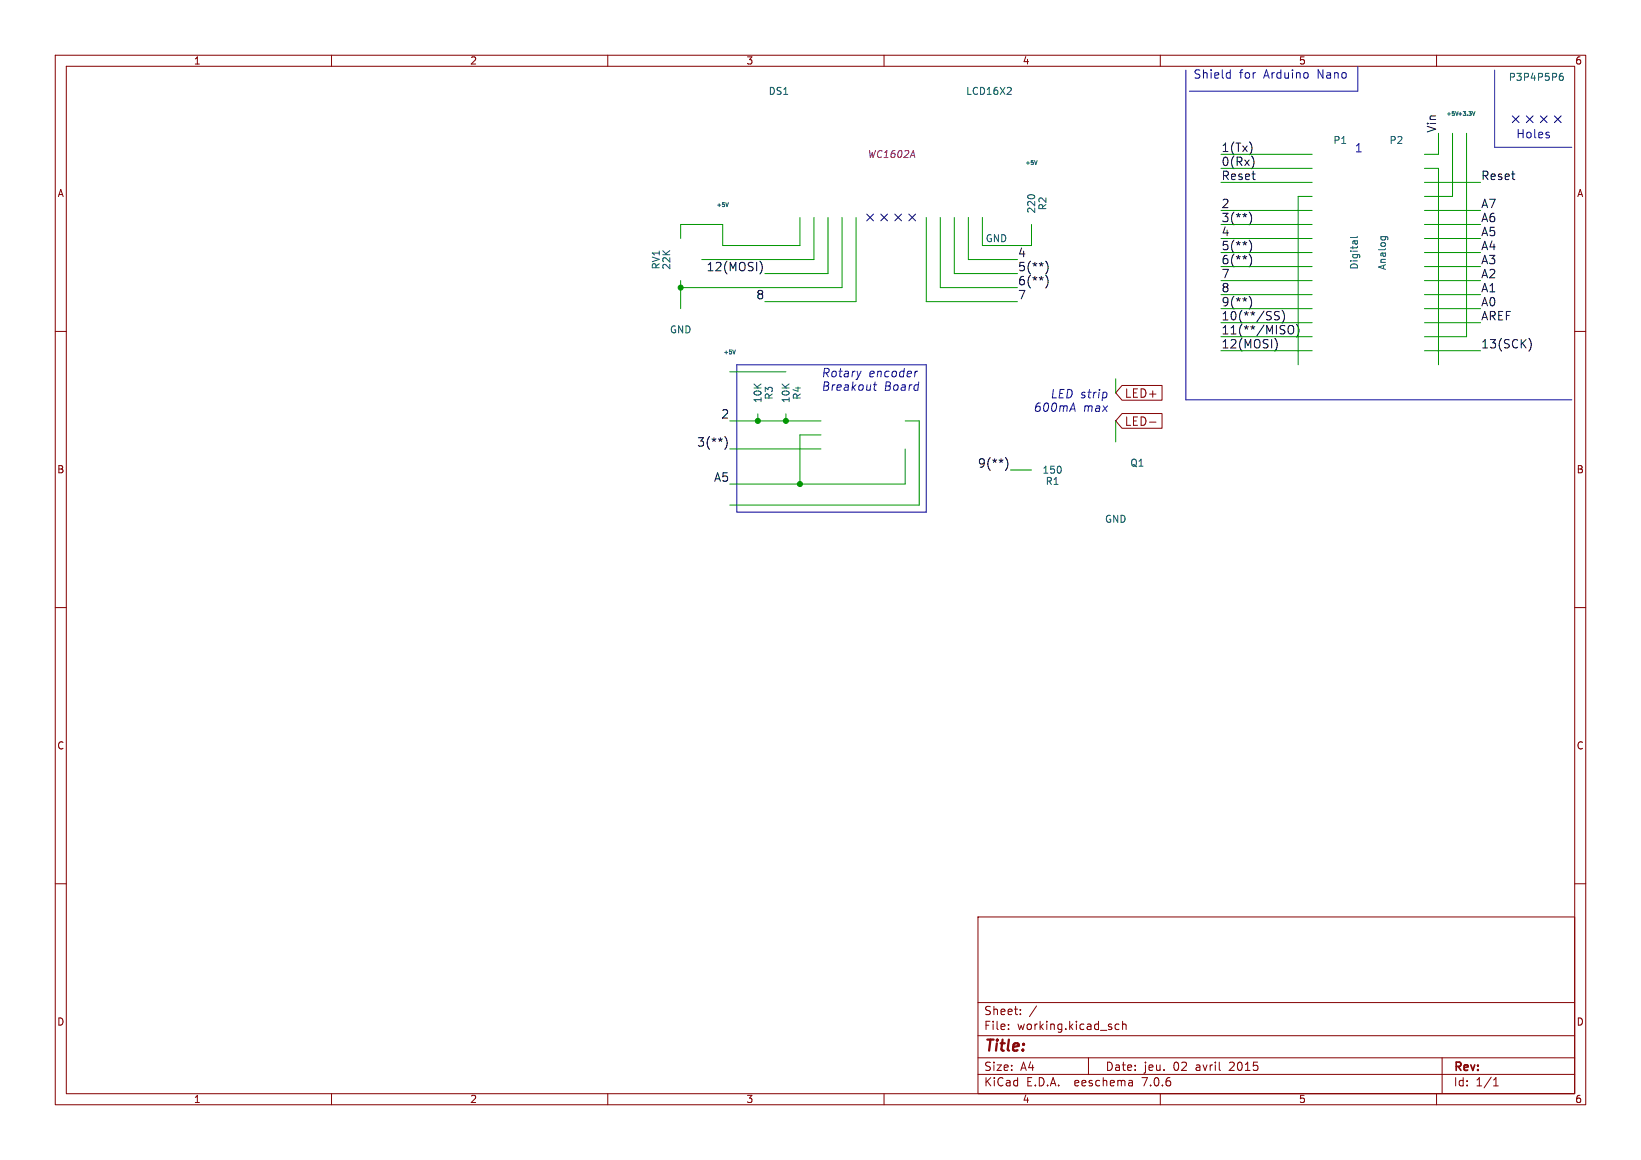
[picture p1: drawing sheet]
<svg xmlns="http://www.w3.org/2000/svg" width="297mm" height="210mm" viewBox="0 0 297 210" stroke-linecap="round" stroke-linejoin="round" font-family="sans-serif">
<g fill="none" stroke="#840000" stroke-width=".18">
<path d="M10 10h277v190h-277zM12 12h273v186h-273zM60 10v2M110 10v2M160 10v2M210 10v2M260 10v2M10 60h2M285 60h2M203.1 69.8h7.2v2.7h-7.2l-1.2-1.4zM203.1 74.9h7.2v2.6h-7.2l-1.2-1.3zM208.1 76.4h1.1"/>
<path d="M10 110h2M285 110h2M10 160h2M285 160h2M177 166h108v32h-108zM60 198v2M110 198v2M160 198v2M177 194.5h108M177 191.5h108M177 187.5h108M177 181.5h108"/>
<path d="M182.5 186.3v.1M182.5 185.5v.1M184.7 183.6v.1M184.7 182.8v.1M187.6 182.1l-1.3 2M197 191.5v3M202.5 185.5l-.4-.1-.3 .3v.4l.2 .2h.5M203.2 185.5l.2-.1 .3 .1 .1 .9M203.2 184.9v1.5M204.9 195.7l.1 .9M205 196.5l-.2 .1M205 196h-.2"/>
<path d="M210 198v2M260 198v2M261 191.5v6.5M270.3 196.6h.9M270.3 195.5l.4-.4v1.5"/>
</g>
<g fill="none" stroke="#0f0f0f" stroke-width=".18">
<path d="M226.1 38.4a1.75 1.75 0 0 1 0 2.3M226.5 26.3v1.1M226.7 28.5l.3 .7-.3 1.1M137.6 47.4a1.79 1.79 0 0 1 0 2.1M189.3 49.8a1.75 1.75 0 0 1 0 2.3M189.3 47.3a1.75 1.75 0 0 1 0 2.3M226.1 43.5a1.75 1.75 0 0 1 0 2.3M226.1 46a1.75 1.75 0 0 1 0 2.3M226.1 53.6a1.77 1.77 0 0 1 .1 2.3M231.5 56.5l-.6-.1-.2 .3 .1 .3 .7 .3v.5l-.3 .1-.5-.1M232 56.2a1.77 1.77 0 0 1 .1 2.2M233.2 59.1a.51 .51 0 0 1 .6-.2 .51 .51 0 0 1 .3 .5v.5a.51 .51 0 0 1-.5 .6 .51 .51 0 0 1-.5-.6z"/>
<path d="M234.7 58.7a1.75 1.75 0 0 1 0 2.3M131.2 79a1.75 1.75 0 0 1 0 2.4M231 61.7a1.78 1.78 0 0 1-.3 1.9M276.7 61.3a1.74 1.74 0 0 1 0 2.3M182 82.8a1.75 1.75 0 0 1 0 2.4"/>
</g>
<g fill="none" stroke="#0000c2" stroke-width=".18">
<path d="M214.6 12.7v59.7h69.9M222.2 13.1l.5 .1M222.7 12.6v1.6M222.7 14.1l-.5 .1M236.7 13.3v.7M245.7 12.1v4.4h-30.4M270.5 12.7v14h14M280.4 24.5v.4M133.3 66h34.3v26.7h-34.3zM155.8 67.2l-.4 1M158.1 69.7h.6M158.4 69.2l-.2 1.3 .1 .1 .3 .1"/>
<path d="M166.1 67.2l-.3 .1M193.8 74.1h.7M194.3 73l.3 1.5M200.3 71.2v.5"/>
</g>
<g fill="none" stroke="#009600" stroke-width=".18">
<path d="M144.8 39.4v5.1h-14v-3.9h-7.6v2.6M147.3 39.4v7.6h-20.3M149.9 39.4v10.1h-11.5M152.4 39.4v12.7h-29.2M154.9 39.4v15.2h-16.5M167.6 39.4v15.2h16.5M170.2 39.4v12.7h13.9M172.7 39.4v10.1h11.4M175.3 39.4v7.6h8.8M177.8 39.4v5.1h8.9v-3.9M221 30.5h16.5M221 33h16.5"/>
<path d="M221 38.1h16.5M221 27.9h16.5M237.5 35.6h-2.6v30.4M257.8 30.5h2.5v35.5M257.8 33h10.2M257.8 38.1h10.2M260.3 24.1v3.8h-2.5M262.9 24.1v11.5h-5.1M265.4 24.1v36.9h-7.6M123.2 50.8v5.1M221 40.6h16.5M221 58.4h16.5"/>
<path d="M221 43.2h16.5M221 45.7h16.5M221 55.9h16.5M221 53.3h16.5M221 50.8h16.5M221 48.3h16.5M257.8 40.6h10.2M257.8 58.4h10.2M257.8 43.2h10.2M257.8 45.7h10.2M257.8 55.9h10.2M257.8 53.3h10.2"/>
<path d="M257.8 50.8h10.2M257.8 48.3h10.2M132.1 76.2h16.5M132.1 67.3h10.1M137.2 74.9v1.3M142.2 74.9v1.3M148.6 78.7h-3.8v8.9M163.8 76.2h2.6v15.2h-34.3M201.9 68.6v2.5M201.9 76.2v3.8M221 61h16.5M221 63.5h16.5"/>
<path d="M257.8 63.5h10.2M132.1 81.3h16.5M163.8 81.3v6.3h-31.7M182.9 85.1h3.8"/>
</g>
<g fill="none" stroke="#000084" stroke-width=".18">
<path d="M156.9 38.8l1.2 1.2M158.1 38.8l-1.2 1.2M159.4 38.8l1.2 1.2M160.6 38.8l-1.2 1.2M162 38.8l1.2 1.2M163.2 38.8l-1.2 1.2M164.5 38.8l1.2 1.2M165.7 38.8l-1.2 1.2M273.7 21l1.2 1.2M274.9 21l-1.2 1.2M276.3 21l1.2 1.2M277.5 21l-1.2 1.2"/>
<path d="M278.8 21l1.2 1.2M280 21l-1.2 1.2M281.3 21l1.2 1.2M282.5 21l-1.2 1.2"/>
</g>
<path d="M182.9 15.9l.1 .2v.3l-.8 .7h.8M131.8 36.7l-.2 .7M187.7 29.1l-.2 .7M266.5 20.2l.2 .7 .3-.7M245.7 42.8l-.2 .2h-1.1M249.9 42.8h1.1l.2 .3M250 42.8l-.1 .4M250.7 42.8l.1 .4M133.1 63.4l-.2 .7" fill="none" stroke="#006464" stroke-width=".18"/>
<g fill="#009600" stroke="#009600" stroke-width=".18">
<circle cx="123.2" cy="52.1" r=".46"/>
<circle cx="137.2" cy="76.2" r=".46"/>
<circle cx="144.8" cy="87.6" r=".46"/>
<circle cx="142.2" cy="76.2" r=".46"/>
</g>
<text font-size="2.8" fill="#840000" x="178" y="190.9">Title:</text>
<g font-size="2.1" fill="#0000c2">
<text x="215.9" y="14.4">Shield</text>
<text x="224.3" y="14.4">for</text>
<text x="228.8" y="14.4">Arduino</text>
<text x="238.6" y="14.4">Nano</text>
<text x="245.1" y="27.7">1</text>
<text x="274.3" y="25.2">Holes</text>
<text x="148.6" y="68.4">Rotary</text>
<text x="148.6" y="70.9">Breakout</text>
<text x="157.2" y="68.4">encoder</text>
<text x="159.9" y="70.9">Board</text>
<text x="187" y="74.7">600mA</text>
<text x="190.1" y="72.2">LED strip</text>
<text x="196" y="74.7">max</text>
</g>
<g font-size="2.1" fill="#0f0f0f">
<text x="221" y="27.6">1(Tx)</text>
<text x="260" y="24.1" transform="rotate(-90 260 24.1)">Vin</text>
<text x="221" y="32.7">Reset</text>
<text x="221" y="30.2">0(Rx)</text>
<text x="268" y="32.7">Reset</text>
<text x="221" y="40.3">3(**)</text>
<text x="221" y="37.8">2</text>
<text x="268" y="40.3">A6</text>
<text x="268" y="37.8">A7</text>
<text x="184.1" y="46.7">4</text>
<text x="221" y="42.9">4</text>
<text x="221" y="47.9">6(**)</text>
<text x="221" y="45.4">5(**)</text>
<text x="268" y="47.9">A3</text>
<text x="268" y="45.4">A4</text>
<text x="268" y="42.9">A5</text>
<text x="127.8" y="49.2">12(MOSI)</text>
<text x="184.1" y="51.8">6(**)</text>
<text x="184.1" y="49.2">5(**)</text>
<text x="221" y="50.5">7</text>
<text x="221" y="53">8</text>
<text x="268" y="50.5">A2</text>
<text x="268" y="53">A1</text>
<text x="136.8" y="54.3">8</text>
<text x="184.1" y="54.3">7</text>
<text x="221" y="55.6">9(**)</text>
<text x="221" y="58.1">10(**/SS)</text>
<text x="268" y="55.6">A0</text>
<text x="268" y="58.1">AREF</text>
<text x="221" y="60.6">11(**/MISO)</text>
<text x="221" y="63.2">12(MOSI)</text>
<text x="268" y="63.2">13(SCK)</text>
<text x="130.5" y="75.9">2</text>
<text x="126.1" y="81">3(**)</text>
<text x="129.2" y="87.3">A5</text>
<text x="176.9" y="84.8">9(**)</text>
</g>
<g font-size="2.1" fill="#840000">
<text x="203.5" y="72.2">LED+</text>
<text x="203.5" y="77.3">LED-</text>
<text x="178" y="184">Sheet:</text>
<text x="178" y="186.7">File:</text>
<text x="184.1" y="186.7">working.kicad_sch</text>
<text x="178" y="196.9">KiCad</text>
<text x="178" y="194.1">Size:</text>
<text x="184.7" y="194.1">A4</text>
<text x="185.7" y="196.9">E.D.A.</text>
<text x="194.6" y="196.9">eeschema</text>
<text x="200" y="194.1">Date:</text>
<text x="207" y="196.9">7.0.6</text>
<text x="207" y="194.1">jeu.</text>
<text x="212.4" y="194.1">02</text>
<text x="216.5" y="194.1">avril</text>
<text x="222.8" y="194.1">2015</text>
<text x="263" y="194.3">Rev:</text>
<text x="263" y="196.9">Id:</text>
<text x="267.1" y="196.9">1/1</text>
</g>
<g font-size="1.8" fill="#840000">
<text x="35" y="11.9">1</text>
<text x="85" y="11.9">2</text>
<text x="135" y="11.9">3</text>
<text x="185" y="11.9">4</text>
<text x="235" y="11.9">5</text>
<text x="285" y="11.9">6</text>
<text x="10.3" y="35.9">A</text>
<text x="285.3" y="35.9">A</text>
<text x="10.3" y="85.9">B</text>
<text x="285.3" y="85.9">B</text>
<text x="10.3" y="135.9">C</text>
<text x="285.3" y="135.9">C</text>
<text x="10.3" y="185.9">D</text>
<text x="285.3" y="185.9">D</text>
<text x="35" y="199.9">1</text>
<text x="85" y="199.9">2</text>
<text x="135" y="199.9">3</text>
<text x="185" y="199.9">4</text>
<text x="235" y="199.9">5</text>
<text x="285" y="199.9">6</text>
</g>
<g font-size="1.8" fill="#006464">
<text x="139" y="17.4">DS1</text>
<text x="174.8" y="17.4">LCD16X2</text>
<text x="273" y="14.8">P3 P4 P5 P6</text>
<text x="241.2" y="26.3">P1</text>
<text x="251.4" y="26.3">P2</text>
<text x="187.6" y="38.7" transform="rotate(-90 187.6 38.7)">220</text>
<text x="189.6" y="38.2" transform="rotate(-90 189.6 38.2)">R2</text>
<text x="178.3" y="44">GND</text>
<text x="119.6" y="48.9" transform="rotate(-90 119.6 48.9)">RV1</text>
<text x="121.5" y="48.9" transform="rotate(-90 121.5 48.9)">22K</text>
<text x="246" y="48.9" transform="rotate(-90 246 48.9)">Digital</text>
<text x="251.1" y="49" transform="rotate(-90 251.1 49)">Analog</text>
<text x="121.2" y="60.6">GND</text>
<text x="138" y="73.1" transform="rotate(-90 138 73.1)">10K</text>
<text x="140.1" y="72.5" transform="rotate(-90 140.1 72.5)">R3</text>
<text x="143.1" y="73.1" transform="rotate(-90 143.1 73.1)">10K</text>
<text x="145.1" y="72.5" transform="rotate(-90 145.1 72.5)">R4</text>
<text x="188.6" y="86">150</text>
<text x="189.2" y="88">R1</text>
<text x="204.5" y="84.7">Q1</text>
<text x="199.9" y="94.8">GND</text>
</g>
<text font-size="1.8" fill="#840084" x="156.9" y="28.8">WC1602A</text>
<g font-size="1" fill="#006464">
<text x="261.6" y="21.2">+5V +3.3V</text>
<text x="185.4" y="30">+5V</text>
<text x="129.6" y="37.7">+5V</text>
<text x="130.8" y="64.3">+5V</text>
</g>
</svg>
